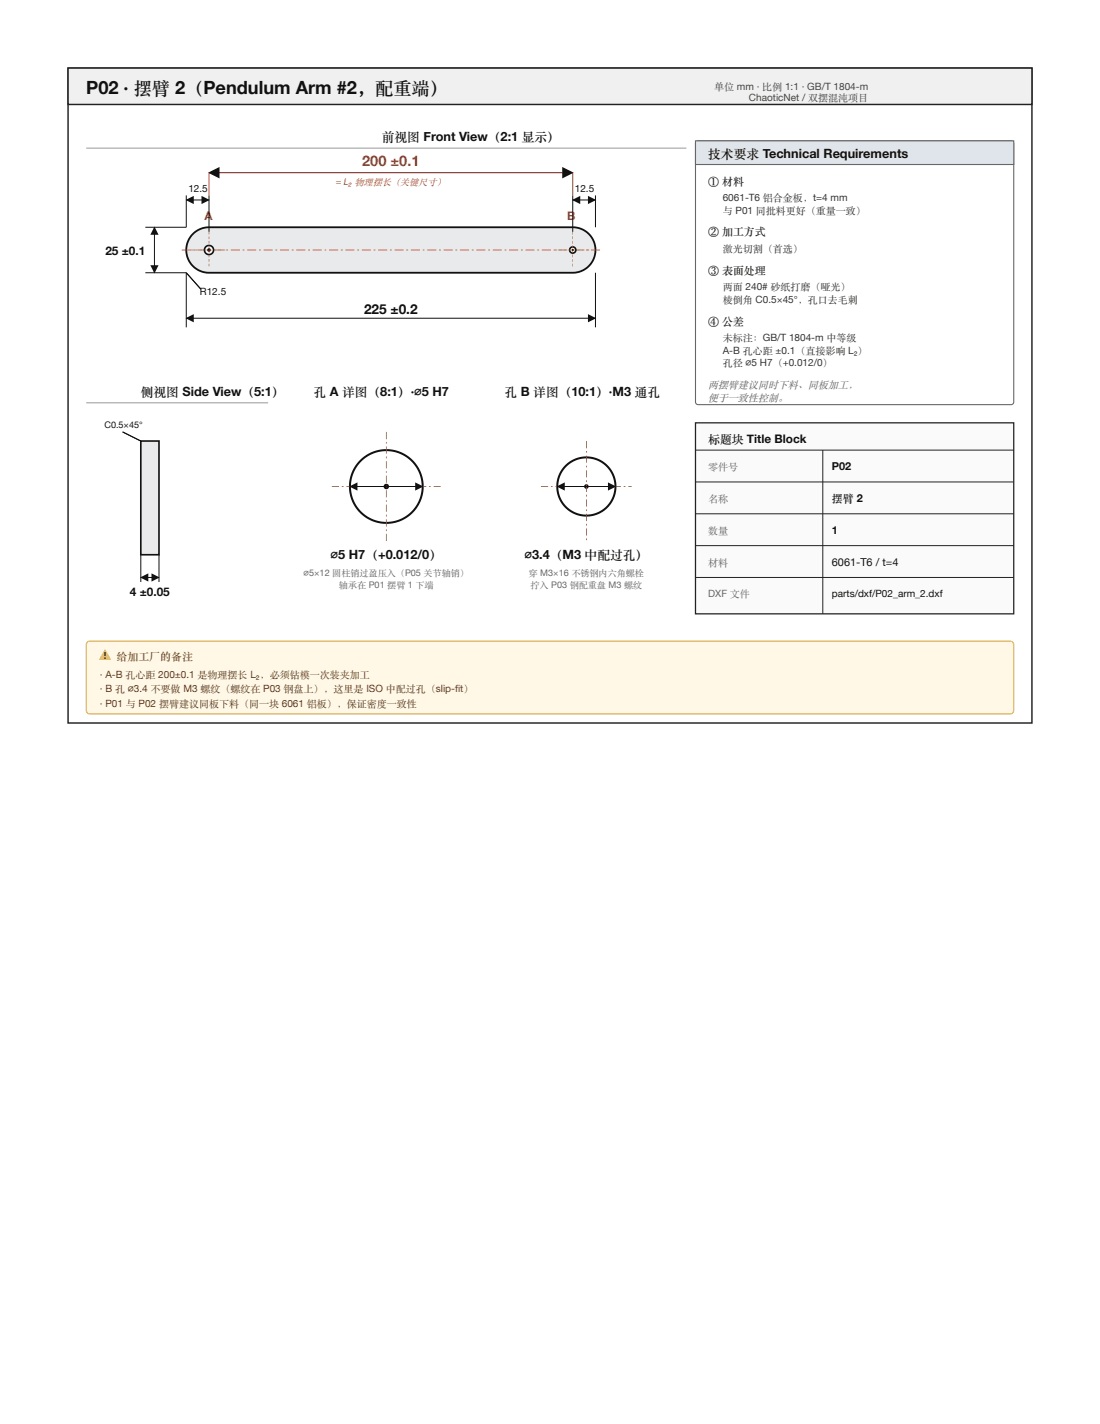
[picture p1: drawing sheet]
<svg xmlns="http://www.w3.org/2000/svg" width="216mm" height="279mm" viewBox="0 0 216 279" stroke-linecap="round" stroke-linejoin="round" font-family="sans-serif">
<path d="M13.4 13.4h189.1v128.5h-189.1z" fill="none" stroke="#222" stroke-width=".29"/>
<path d="M13.4 13.4h189.1v7.1h-189.1z" fill="#f0f0f0"/>
<path d="M13.4 13.4h189.1v7.1h-189.1z" fill="none" stroke="#222" stroke-width=".29"/>
<path d="M16.9 29.1h117.8" fill="none" stroke="#999" stroke-width=".2"/>
<path d="M37.9 45.9a4.5 4.5 0 0 1 3.1-1.3h71.4a4.5 4.5 0 0 1 4.5 4.5 4.5 4.5 0 0 1-4.5 4.4h-71.4a4.5 4.5 0 0 1-4.1-2.7 4.5 4.5 0 0 1 1-4.9z" fill="#e8eaec"/>
<path d="M37.9 45.9a4.5 4.5 0 0 1 3.1-1.3h71.4a4.5 4.5 0 0 1 4.5 4.5 4.5 4.5 0 0 1-4.5 4.4h-71.4a4.5 4.5 0 0 1-4.1-2.7 4.5 4.5 0 0 1 1-4.9z" fill="none" stroke="#111" stroke-width=".36"/>
<path d="M35.7 49h1.8v.1h-1.8zM38 49h.3v.1h-.3zM38.9 49h1.8v.1h-1.8zM41.2 49h.4v.1h-.4zM42.1 49h1.8v.1h-1.8zM44.4 49h.4v.1h-.4zM45.3 49h1.8v.1h-1.8zM47.6 49h.4v.1h-.4zM48.5 49h1.8v.1h-1.8zM50.8 49h.4v.1h-.4zM51.7 49h1.8v.1h-1.8zM54.1 49h.3v.1h-.3zM54.9 49h1.8v.1h-1.8zM57.3 49h.3v.1h-.3zM58.2 49h1.7v.1h-1.7zM60.5 49h.3v.1h-.3zM61.4 49h1.8v.1h-1.8zM63.7 49h.3v.1h-.3zM64.6 49h1.8v.1h-1.8zM66.9 49h.4v.1h-.4zM67.8 49h1.8v.1h-1.8zM70.1 49h.4v.1h-.4zM71 49h1.8v.1h-1.8zM73.3 49h.4v.1h-.4zM74.2 49h1.8v.1h-1.8zM76.5 49h.4v.1h-.4zM77.4 49h1.8v.1h-1.8zM79.8 49h.3v.1h-.3zM80.6 49h1.8v.1h-1.8zM83 49h.3v.1h-.3zM83.9 49h1.7v.1h-1.7zM86.2 49h.3v.1h-.3zM87.1 49h1.8v.1h-1.8zM89.4 49h.3v.1h-.3zM90.3 49h1.8v.1h-1.8zM92.6 49h.4v.1h-.4zM93.5 49h1.8v.1h-1.8zM95.8 49h.4v.1h-.4zM96.7 49h1.8v.1h-1.8zM99 49h.4v.1h-.4zM99.9 49h1.8v.1h-1.8zM102.2 49h.4v.1h-.4zM103.1 49h1.8v.1h-1.8zM105.5 49h.3v.1h-.3zM106.3 49h1.8v.1h-1.8zM108.7 49h.3v.1h-.3zM109.6 49h1.7v.1h-1.7zM111.9 49h.3v.1h-.3zM112.8 49h1.8v.1h-1.8zM115.1 49h.3v.1h-.3zM116 49h1.8v.1h-1.8z" fill="#c0392b"/>
<circle cx="41" cy="49.1" r=".89" fill="#fff"/>
<circle cx="41" cy="49.1" r=".89" fill="none" stroke="#111" stroke-width=".32"/>
<circle cx="41" cy="49.1" r=".36" fill="#111"/>
<g fill="#c0392b">
<path d="M41 45.5h.1v.5h-.1zM41 46.4h.1v.5h-.1zM41 47.3h.1v.5h-.1zM41 48.2h.1v.5h-.1zM41 49.1h.1v.5h-.1zM41 49.9h.1v.6h-.1zM41 50.8h.1v.6h-.1zM41 51.7h.1v.6h-.1z"/>
<path d="M37.5 49h.5v.1h-.5zM38.3 49h.6v.1h-.6zM39.2 49h.6v.1h-.6zM40.1 49h.6v.1h-.6zM41 49h.6v.1h-.6zM41.9 49h.6v.1h-.6zM42.8 49h.5v.1h-.5zM43.7 49h.5v.1h-.5z"/>
</g>
<circle cx="112.4" cy="49.1" r=".61" fill="#fff"/>
<circle cx="112.4" cy="49.1" r=".61" fill="none" stroke="#111" stroke-width=".32"/>
<circle cx="112.4" cy="49.1" r=".23" fill="#111"/>
<g fill="#c0392b">
<path d="M112.4 45.5h.1v.5h-.1zM112.4 46.4h.1v.5h-.1zM112.4 47.3h.1v.5h-.1zM112.4 48.2h.1v.5h-.1zM112.4 49.1h.1v.5h-.1zM112.4 49.9h.1v.6h-.1zM112.4 50.8h.1v.6h-.1zM112.4 51.7h.1v.6h-.1z"/>
<path d="M108.8 49h.6v.1h-.6zM109.7 49h.6v.1h-.6zM110.6 49h.6v.1h-.6zM111.5 49h.6v.1h-.6zM112.4 49h.5v.1h-.5zM113.3 49h.5v.1h-.5zM114.2 49h.5v.1h-.5zM115.1 49h.5v.1h-.5z"/>
</g>
<path d="M36.6 62.4h80.3" fill="none" stroke="#111" stroke-width=".2"/>
<g fill="#111">
<path d="M36.4 62.4l1.6-.8v1.6z"/>
<path d="M115.4 61.6l1.6 .8-1.6 .8z"/>
</g>
<path d="M30.3 44.6v8.9M36.6 53.5v10.7M116.9 53.5v10.7" fill="none" stroke="#111" stroke-width=".2"/>
<g fill="#111">
<path d="M30.3 44.5l.8 1.6h-1.6z"/>
<path d="M29.5 52h1.6l-.8 1.6z"/>
</g>
<path d="M36.6 39.2h4.4M28.5 44.6h8.1M28.5 53.5h8.1" fill="none" stroke="#111" stroke-width=".2"/>
<g fill="#111">
<path d="M36.4 39.2l1.6-.8v1.6z"/>
<path d="M39.6 38.4l1.6 .8-1.6 .8z"/>
</g>
<path d="M36.6 38.3v6.3M41 38.3v7.2M112.4 39.2h4.5" fill="none" stroke="#111" stroke-width=".2"/>
<g fill="#111">
<path d="M112.3 39.2l1.6-.8v1.6z"/>
<path d="M115.4 38.4l1.6 .8-1.6 .8z"/>
</g>
<path d="M112.4 38.3v7.2M116.9 38.3v6.3" fill="none" stroke="#111" stroke-width=".2"/>
<path d="M41 33.9h71.4" fill="none" stroke="#c0392b" stroke-width=".25"/>
<g fill="#111">
<path d="M40.8 33.9l2.3-1.1v2.2z"/>
<path d="M110.4 32.8l2.2 1.1-2.2 1.1z"/>
</g>
<path d="M41 33.9v4.4M112.4 33.9v4.4" fill="none" stroke="#c0392b" stroke-width=".2"/>
<path d="M36.6 53.5l2.8 3.2z" fill="#000"/>
<path d="M36.6 53.5l2.8 3.2" fill="none" stroke="#111" stroke-width=".2"/>
<path d="M16.9 79h35.7" fill="none" stroke="#999" stroke-width=".2"/>
<path d="M27.6 86.5h3.6v22.3h-3.6z" fill="#e8eaec"/>
<path d="M27.6 86.5h3.6v22.3h-3.6z" fill="none" stroke="#111" stroke-width=".32"/>
<path d="M27.6 113.3h3.6" fill="none" stroke="#111" stroke-width=".2"/>
<g fill="#111">
<path d="M27.5 113.3l1.6-.8v1.6z"/>
<path d="M29.7 112.5l1.6 .8-1.6 .8z"/>
</g>
<path d="M24.1 84.7l3.5 1.8M27.6 108.8v5.4M31.2 108.8v5.4" fill="none" stroke="#111" stroke-width=".2"/>
<path d="M24.1 84.7l3.5 1.8z" fill="#000"/>
<circle cx="75.8" cy="95.5" r="7.1" fill="#fff"/>
<circle cx="75.8" cy="95.5" r="7.1" fill="none" stroke="#111" stroke-width=".39"/>
<circle cx="75.8" cy="95.5" r=".54" fill="#111"/>
<g fill="#c0392b">
<path d="M65.1 95.4h1.4v.1h-1.4zM67.1 95.4h.3v.1h-.3zM68 95.4h1.4v.1h-1.4zM69.9 95.4h.4v.1h-.4zM70.8 95.4h1.5v.1h-1.5zM72.8 95.4h.3v.1h-.3zM73.7 95.4h1.4v.1h-1.4zM75.6 95.4h.4v.1h-.4zM76.5 95.4h1.5v.1h-1.5zM78.5 95.4h.4v.1h-.4zM79.4 95.4h1.4v.1h-1.4zM81.4 95.4h.3v.1h-.3zM82.2 95.4h1.5v.1h-1.5zM84.2 95.4h.4v.1h-.4zM85.1 95.4h1.4v.1h-1.4z"/>
<path d="M75.8 84.7h.1v1.5h-.1zM75.8 86.7h.1v.4h-.1zM75.8 87.6h.1v1.4h-.1zM75.8 89.6h.1v.3h-.1zM75.8 90.5h.1v1.4h-.1zM75.8 92.4h.1v.4h-.1zM75.8 93.3h.1v1.4h-.1zM75.8 95.3h.1v.3h-.1zM75.8 96.2h.1v1.4h-.1zM75.8 98.1h.1v.4h-.1zM75.8 99h.1v1.5h-.1zM75.8 101h.1v.3h-.1zM75.8 101.9h.1v1.4h-.1zM75.8 103.8h.1v.4h-.1zM75.8 104.7h.1v1.5h-.1z"/>
</g>
<path d="M68.7 95.5h14.3" fill="none" stroke="#111" stroke-width=".2"/>
<g fill="#111">
<path d="M68.6 95.5l1.6-.8v1.6z"/>
<path d="M81.5 94.7l1.6 .8-1.6 .8z"/>
</g>
<circle cx="115.1" cy="95.5" r="5.7" fill="#fff"/>
<circle cx="115.1" cy="95.5" r="5.7" fill="none" stroke="#111" stroke-width=".39"/>
<circle cx="115.1" cy="95.5" r=".45" fill="#111"/>
<g fill="#c0392b">
<path d="M106.2 95.4h1.4v.1h-1.4zM108.1 95.4h.4v.1h-.4zM109 95.4h1.4v.1h-1.4zM111 95.4h.3v.1h-.3zM111.9 95.4h1.4v.1h-1.4zM113.8 95.4h.4v.1h-.4zM114.7 95.4h1.5v.1h-1.5zM116.7 95.4h.4v.1h-.4zM117.6 95.4h1.4v.1h-1.4zM119.6 95.4h.3v.1h-.3zM120.4 95.4h1.5v.1h-1.5zM122.4 95.4h.4v.1h-.4zM123.3 95.4h.7v.1h-.7z"/>
<path d="M115 86.5h.2v1.5h-.2zM115 88.5h.2v.4h-.2zM115 89.4h.2v1.4h-.2zM115 91.4h.2v.3h-.2zM115 92.2h.2v1.5h-.2zM115 94.2h.2v.4h-.2zM115 95.1h.2v1.4h-.2zM115 97.1h.2v.3h-.2zM115 98h.2v1.4h-.2zM115 99.9h.2v.4h-.2zM115 100.8h.2v1.4h-.2zM115 102.8h.2v.3h-.2zM115 103.7h.2v1.4h-.2zM115 105.6h.2v.4h-.2z"/>
</g>
<path d="M109.4 95.5h11.4" fill="none" stroke="#111" stroke-width=".2"/>
<g fill="#111">
<path d="M109.2 95.5l1.7-.8v1.6z"/>
<path d="M119.3 94.7l1.6 .8-1.6 .8z"/>
</g>
<path d="M136.7 27.8l.3-.2h61.4a.54 .54 0 0 1 .6 .6v50.7a.54 .54 0 0 1-.6 .5h-61.4a.54 .54 0 0 1-.5-.5v-50.7z" fill="#fff"/>
<path d="M136.7 27.8l.3-.2h61.4a.54 .54 0 0 1 .6 .6v50.7a.54 .54 0 0 1-.6 .5h-61.4a.54 .54 0 0 1-.5-.5v-50.7z" fill="none" stroke="#666" stroke-width=".21"/>
<path d="M136.5 27.6h62.5v4.7h-62.5z" fill="#dfe5ea"/>
<path d="M136.5 27.6h62.5v4.7h-62.5z" fill="none" stroke="#666" stroke-width=".21"/>
<path d="M136.5 83h62.5v37.4h-62.5z" fill="#fafafa"/>
<path d="M136.5 83h62.5v37.4h-62.5z" fill="none" stroke="#222" stroke-width=".25"/>
<path d="M136.5 88.3h62.5M136.5 94.6h62.5M161.5 88.3v32.1M136.5 100.8h62.5M136.5 107.1h62.5M136.5 113.3h62.5" fill="none" stroke="#222" stroke-width=".2"/>
<path d="M17.1 126l.5-.2h180.7a.71 .71 0 0 1 .7 .7v12.9a.71 .71 0 0 1-.7 .7h-180.7a.71 .71 0 0 1-.7-.7v-12.9z" fill="#fff8e6"/>
<path d="M17.1 126l.5-.2h180.7a.71 .71 0 0 1 .7 .7v12.9a.71 .71 0 0 1-.7 .7h-180.7a.71 .71 0 0 1-.7-.7v-12.9z" fill="none" stroke="#d9a441" stroke-width=".21"/>
<text font-size="3.6" fill="#111" x="16.9" y="18.4">P02 · 摆臂 2（Pendulum Arm #2，配重端）</text>
<text font-size="2.9" fill="#c0392b" x="71.1" y="32.6">200 ±0.1</text>
<text font-size="2.7" fill="#111" x="71.4" y="61.5">225 ±0.2</text>
<g font-size="2.5" fill="#111">
<text x="74.9" y="27.6">前视图 Front View（2:1 显示）</text>
<text x="139" y="31">技术要求 Technical Requirements</text>
<text x="27.6" y="77.6">侧视图 Side View（5:1）</text>
<text x="61.5" y="77.6">孔 A 详图（8:1）·⌀5 H7</text>
<text x="99" y="77.6">孔 B 详图（10:1）·M3 通孔</text>
<text x="64.9" y="109.7">⌀5 H7（+0.012/0）</text>
<text x="102.9" y="109.7">⌀3.4（M3 中配过孔）</text>
</g>
<g font-size="2.3" fill="#c0392b">
<text x="40.1" y="43.2">A</text>
<text x="111.3" y="43.2">B</text>
</g>
<g font-size="2.3" fill="#111">
<text x="20.7" y="49.9">25 ±0.1</text>
<text x="139" y="86.9">标题块 Title Block</text>
<text x="25.5" y="116.9">4 ±0.05</text>
</g>
<g font-size="2.1" fill="#222">
<text x="139" y="36.2">① 材料</text>
<text x="139" y="46.2">② 加工方式</text>
<text x="139" y="53.7">③ 表面处理</text>
<text x="139" y="63.7">④ 公差</text>
</g>
<g font-size="2.1" fill="#111">
<text x="163.3" y="92.2">P02</text>
<text x="163.3" y="98.5">摆臂 2</text>
<text x="163.3" y="104.7">1</text>
<text x="163.3" y="111">6061-T6 / t=4</text>
</g>
<g font-size="2.1" fill="#7a5b15">
<text x="19.6" y="129.5">⚠</text>
<text x="19.6" y="129.5">️</text>
<text x="22.9" y="129.5">给加工厂的备注</text>
</g>
<g font-size="2" fill="#444">
<text x="140.2" y="17.6">单位 mm · 比例 1:1 · GB/T 1804-m</text>
<text x="147" y="19.8">ChaoticNet / 双摆混沌项目</text>
</g>
<g font-size="2" fill="#111">
<text x="37" y="37.6">12.5</text>
<text x="112.8" y="37.6">12.5</text>
<text x="39.2" y="58">R12.5</text>
<text x="163.3" y="117.2">parts/dxf/P02_arm_2.dxf</text>
</g>
<g font-size="2" fill="#333">
<text x="141.9" y="39.4">6061-T6 铝合金板，t=4 mm</text>
<text x="141.9" y="41.9">与 P01 同批料更好（重量一致）</text>
<text x="141.9" y="49.4">激光切割（首选）</text>
<text x="141.9" y="56.9">两面 240# 砂纸打磨（哑光）</text>
<text x="141.9" y="59.4">棱倒角 C0.5×45°，孔口 去毛刺</text>
<text x="141.9" y="66.9">未标注：GB/T 1804-m 中等级</text>
<text x="141.9" y="69.4">A-B 孔心距 ±0.1（直接影响 L₂）</text>
<text x="141.9" y="71.9">孔径 ⌀5 H7（+0.012/0）</text>
</g>
<g font-size="2" fill="#666">
<text x="139" y="76.2">两摆臂建议同时下料、同板加工，</text>
<text x="139" y="78.7">便于一致性控制。</text>
<text x="139" y="92.2">零件号</text>
<text x="139" y="98.5">名称</text>
<text x="139" y="104.7">数量</text>
<text x="139" y="111">材料</text>
<text x="139" y="117.2">DXF 文件</text>
</g>
<g font-size="2" fill="#5a4216">
<text x="19.6" y="132.9">· A-B 孔心距 200±0.1 是物理摆长 L₂，必须钻模一次装夹加工</text>
<text x="19.6" y="135.8">· B 孔 ⌀3.4 不要做 M3 螺纹（螺纹在 P03 钢盘上），这里是 ISO 中配过孔（slip-fi t）</text>
<text x="19.6" y="138.6">· P01 与 P02 摆臂建议同板下料（同一块 6061 铝板），保证密度一致性</text>
</g>
<text font-size="1.8" fill="#c0392b" x="65.9" y="36.2">= L₂ 物理摆长（关键尺寸）</text>
<text font-size="1.8" fill="#111" x="20.5" y="84">C0.5×45°</text>
<g font-size="1.8" fill="#666">
<text x="59.6" y="112.9">⌀5×12 圆柱销过盈压入（P05 关节轴销）</text>
<text x="103.8" y="112.9">穿 M3×16 不锈钢内六角 螺栓</text>
<text x="66.5" y="115.4">轴承在 P01 摆臂 1 下端</text>
<text x="104.1" y="115.4">拧入 P03 钢配重盘 M3 螺纹</text>
</g>
</svg>
